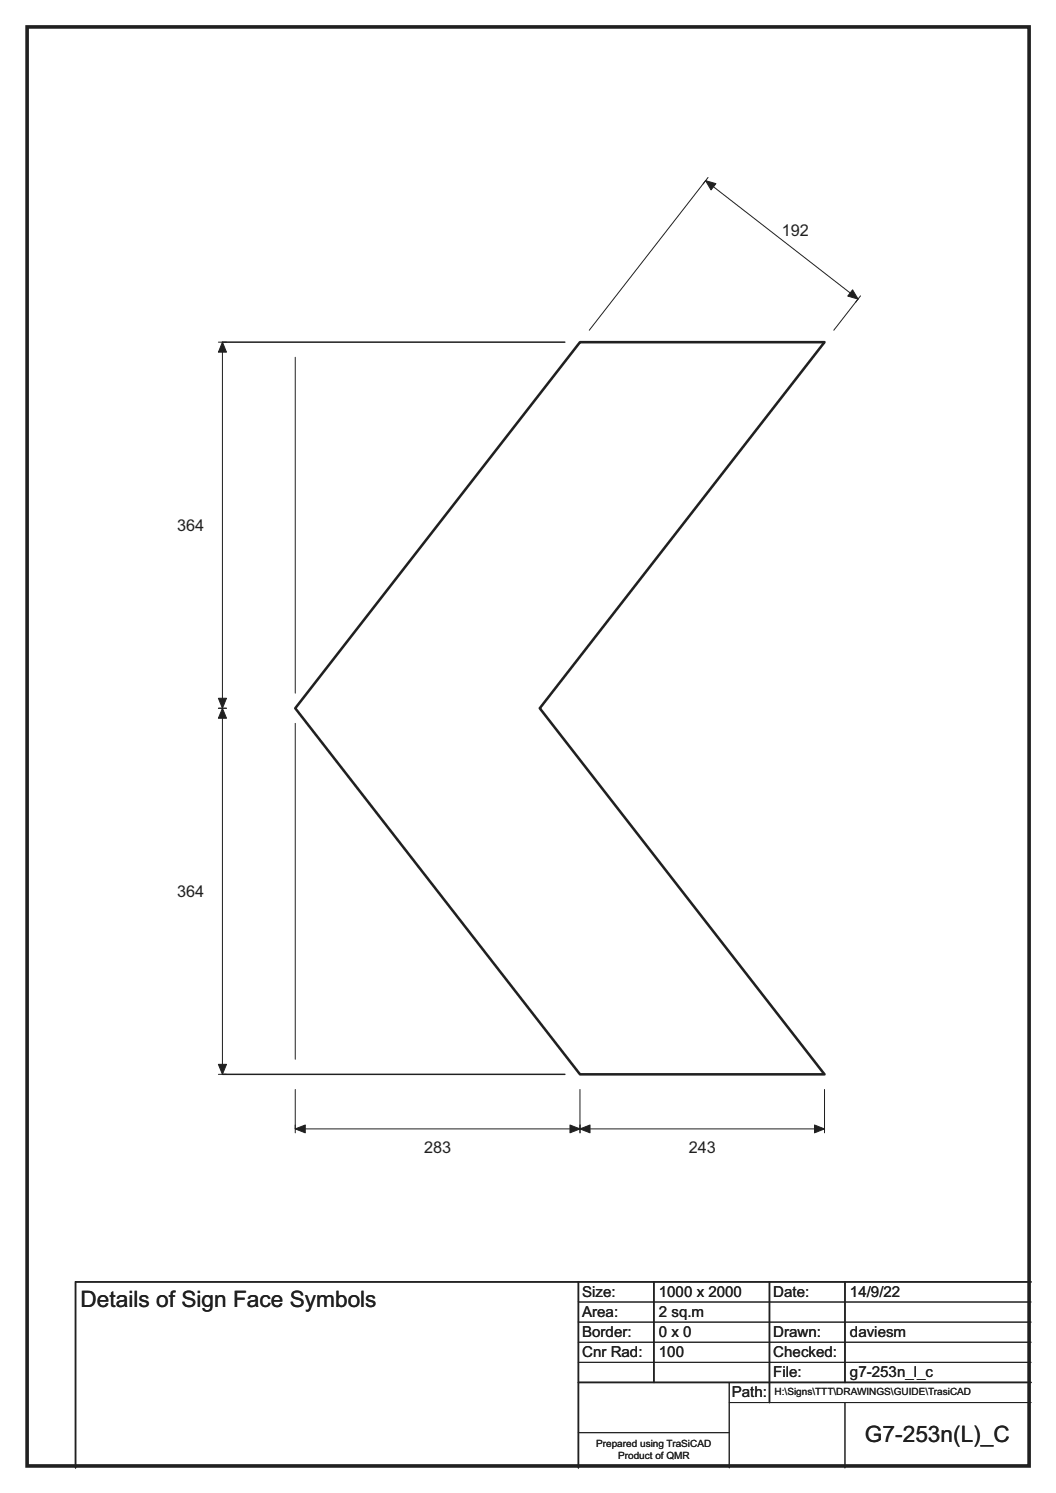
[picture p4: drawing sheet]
<svg xmlns="http://www.w3.org/2000/svg" width="210mm" height="297mm" viewBox="0 0 210 297" stroke-linecap="round" stroke-linejoin="round" font-family="sans-serif">
<path d="M44.2 68.1h68.1M44.2 213.7h68.1M115 255v37M130 255v20M153 255v24M168 255v20M205 255h-190v37M115 275h90" fill="none" stroke="#231f20" stroke-width=".3"/>
<g fill="none" stroke="#231f20" stroke-width=".2">
<path d="M140.8 35.3l-1 1.3M171.1 58.9l-1 1.2M43.4 68.1h1.6M44.2 68.1v145.6M58.7 71.1v66.8M117.2 65.7l23.1-29.8 30.3 23.6-4.8 6.2M43.4 140.9h1.6M58.7 143.9v66.8M43.4 213.7h1.6M58.7 216.8v8.6M115.3 216.8v8.6M163.9 216.8v8.6"/>
<path d="M163.9 224.6h-105.2M115 259h90M115 263h90M115 267h90M115 271h90M145 279h60M145 275v17M168 279v13M115 285h30"/>
</g>
<g fill="#231f20" stroke="#231f20" stroke-width=".2">
<path d="M44.2 68.1l.8 2h-1.6z" fill-rule="evenodd"/>
<path d="M43.4 138.9h1.6l-.8 2z" fill-rule="evenodd"/>
<path d="M44.2 140.9l.8 2h-1.6z" fill-rule="evenodd"/>
<path d="M43.4 211.8h1.6l-.8 1.9z" fill-rule="evenodd"/>
<path d="M162 223.8l1.9 .8-1.9 .8z" fill-rule="evenodd"/>
<path d="M115.3 224.6l2-.8v1.6z" fill-rule="evenodd"/>
<path d="M113.3 223.8l2 .8-2 .8z" fill-rule="evenodd"/>
<path d="M58.7 224.6l2-.8v1.6z" fill-rule="evenodd"/>
<path d="M140.3 35.9l2.1 .6-1 1.3z" fill-rule="evenodd"/>
<path d="M169.5 57.7l1.1 1.8-2-.6z" fill-rule="evenodd"/>
</g>
<path d="M115.3 68.1h48.6l-56.6 72.8 56.6 72.8h-48.6l-56.6-72.8z" fill="none" stroke="#231f20" stroke-width=".51"/>
<path d="M5.4 5.4h199.2v286.3h-199.2z" fill="none" stroke="#231f20" stroke-width=".72"/>
<g font-size="4.5" fill="#231f20">
<text x="16" y="260.1">Details of Sign Face Symbols</text>
<text x="172" y="286.9">G7-253n(L)_C</text>
</g>
<g font-size="3.2" fill="#231f20">
<text x="155.5" y="47">192</text>
<text x="35.2" y="105.6">364</text>
<text x="35.2" y="178.4">364</text>
<text x="84.3" y="229.3">283</text>
<text x="136.9" y="229.3">243</text>
</g>
<g font-size="3" fill="#231f20">
<text x="115.7" y="258">Size:</text>
<text x="131" y="258">1000 x 2000</text>
<text x="153.8" y="258">Date:</text>
<text x="169" y="258">14/9/22</text>
<text x="115.8" y="262">Area:</text>
<text x="131" y="262">2 sq.m</text>
<text x="115.8" y="266">Border:</text>
<text x="115.8" y="270">Cnr Rad:</text>
<text x="131" y="266">0 x 0</text>
<text x="131" y="270">100</text>
<text x="153.8" y="266">Drawn:</text>
<text x="153.8" y="270">Checked:</text>
<text x="169" y="266">daviesm</text>
<text x="153.8" y="274">File:</text>
<text x="169" y="274">g7-253n_l_c</text>
<text x="145.5" y="278">Path:</text>
</g>
<g font-size="2" fill="#231f20">
<text x="154" y="277.6">H:\Signs\TTT\DRAWINGS\GUIDE\TrasiCAD</text>
<text x="118.5" y="287.8">Prepared using TraSiCAD</text>
<text x="122.9" y="290.2">Product of QMR</text>
</g>
</svg>
